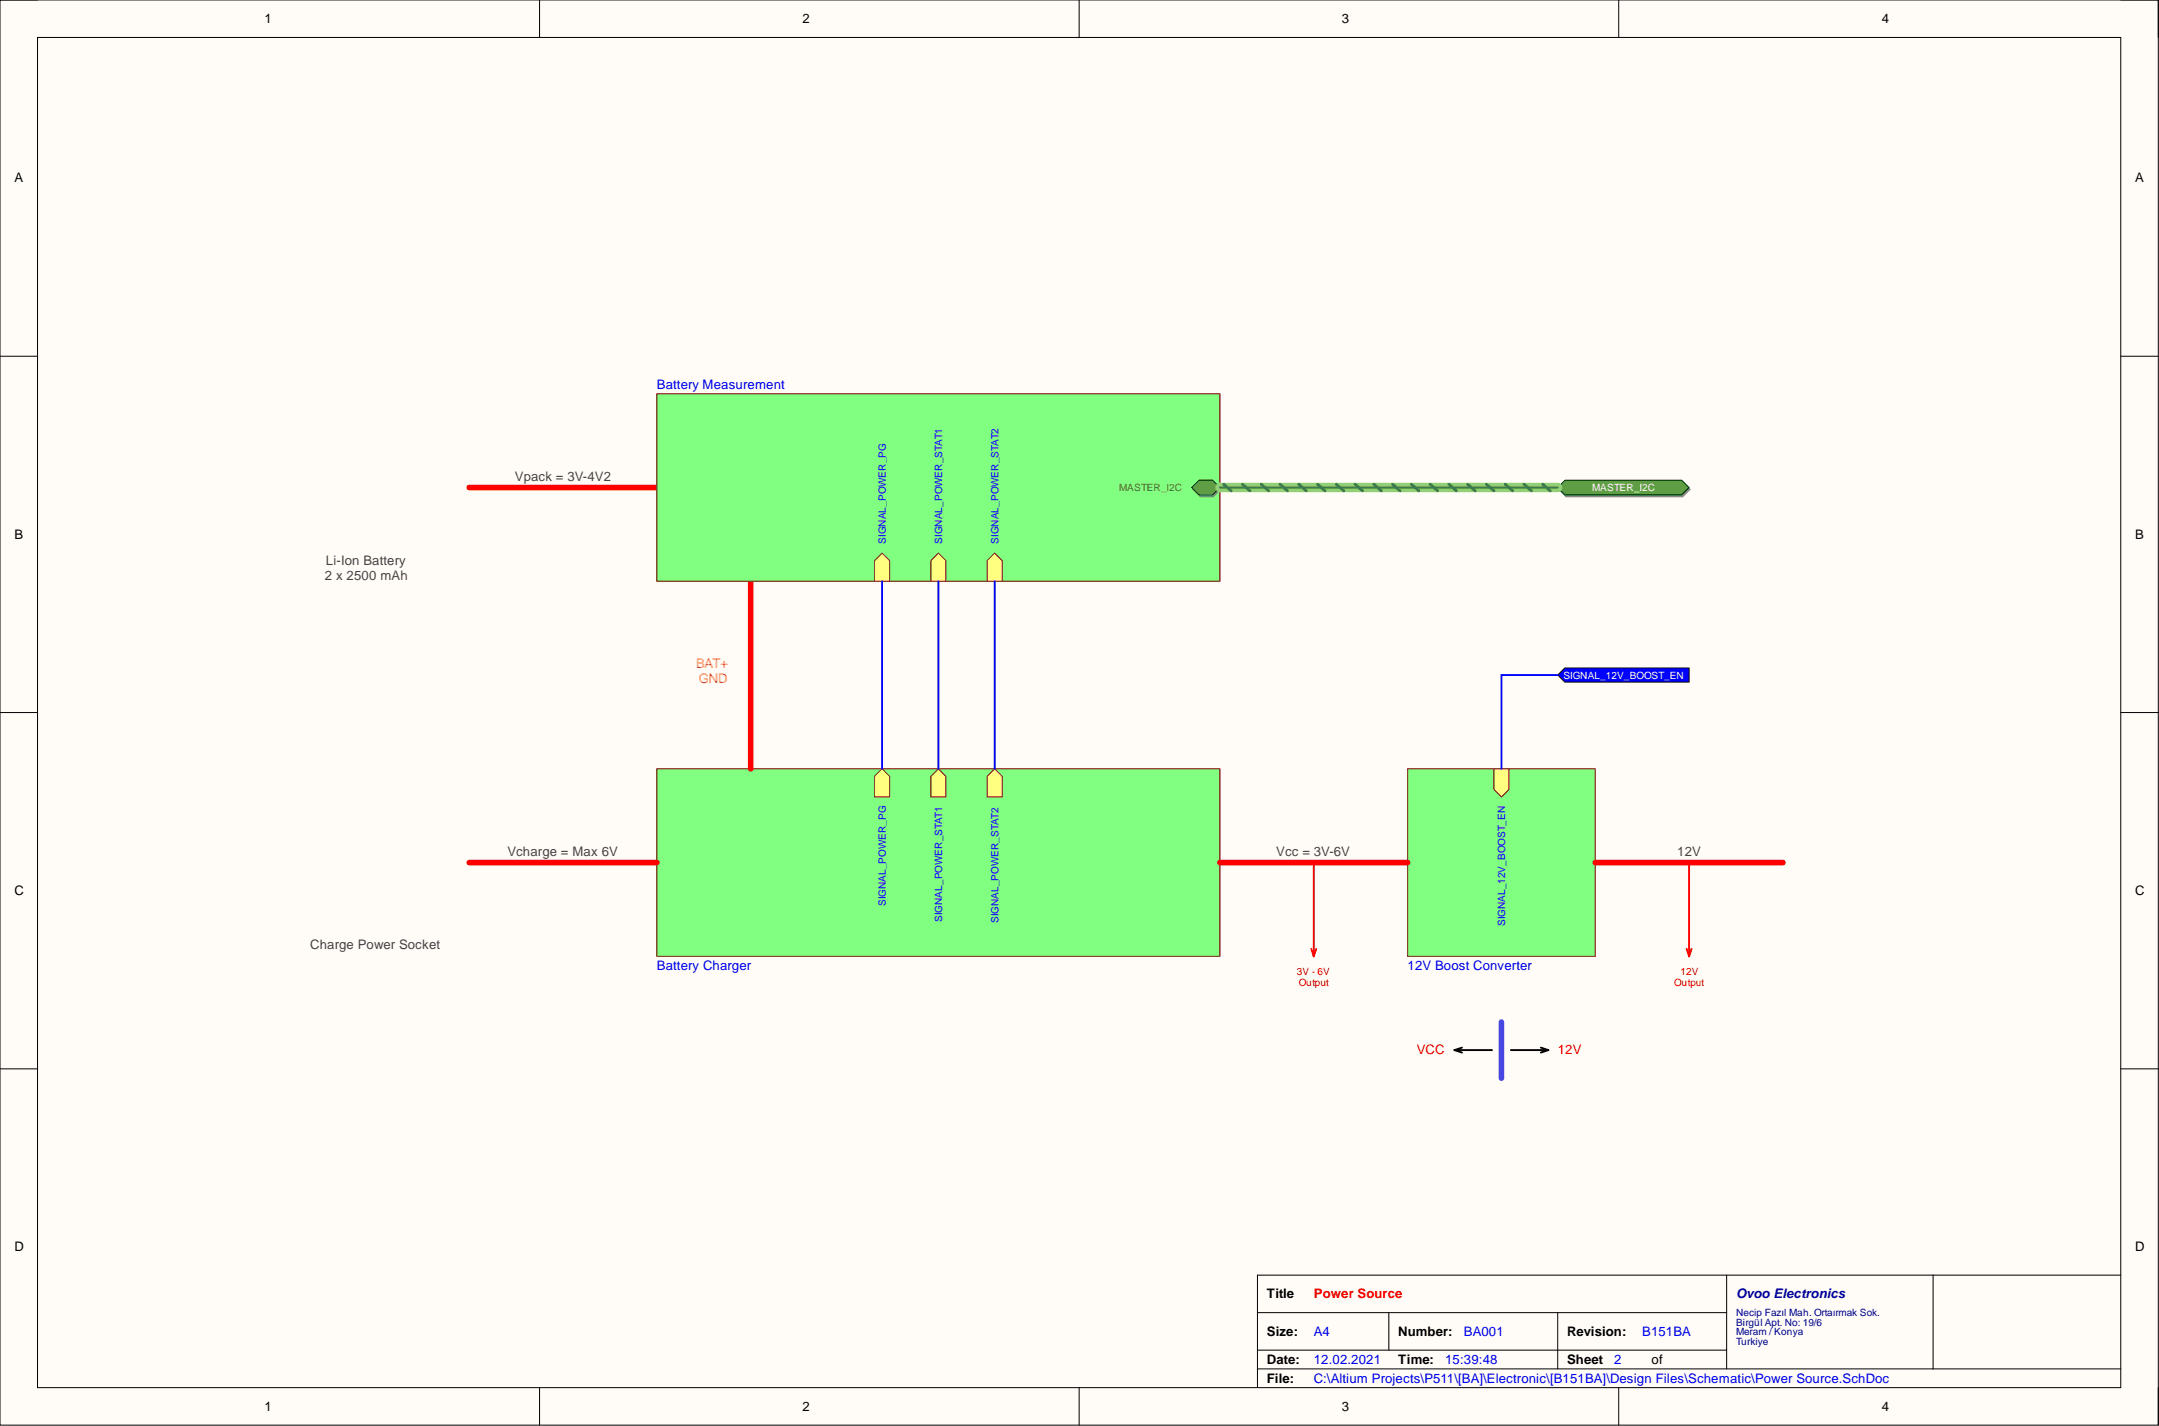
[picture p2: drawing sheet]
<svg xmlns="http://www.w3.org/2000/svg" width="292mm" height="193mm" viewBox="0 0 292 193" stroke-linecap="round" stroke-linejoin="round" font-family="sans-serif">
<path d="M0 0h292v192.9h-292z" fill-rule="evenodd" fill="#fffcf8"/>
<path d="M0 0h292v192.9h-292z" fill="none" stroke="#000" stroke-width=".14"/>
<path d="M5.1 5.1h281.8v182.7h-281.8z" fill-rule="evenodd" fill="#fffcf8"/>
<g fill="none" stroke="#000" stroke-width=".14">
<path d="M0 0h5.1M73 0v5.1M146 0v5.1M219 0v5.1M286.9 0h5.1v5.1M5.1 5.1h281.8v182.7h-281.8zM0 48.2h5.1M286.9 48.2h5.1M0 96.4h5.1M286.9 96.4h5.1M0 144.6h5.1M286.9 144.6h5.1"/>
<path d="M170.1 177.6h63.5M187.9 177.6v5.1M210.8 177.6v7.6M233.6 172.6v12.6M261.5 172.6v12.6M286.9 172.6h-116.8v15.2M73 187.8v5.1M146 187.8v5.1M170.1 185.2h116.8M170.1 182.7h63.5M219 187.8v5.1M292 187.8v5.1"/>
</g>
<path d="M190.4 104h25.4v25.4h-25.4z" fill-rule="evenodd" fill="#80ff80"/>
<path d="M190.4 104h25.4v25.4h-25.4z" fill="none" stroke="#800000" stroke-width=".14"/>
<path d="M202.1 104h2v2.8l-1 1-1-1z" fill-rule="evenodd" fill="#ffff80"/>
<path d="M202.1 104h2v2.8l-1 1-1-1z" fill="none" stroke="#800000" stroke-width=".14"/>
<path d="M88.9 104h76.1v25.4h-76.1z" fill-rule="evenodd" fill="#80ff80"/>
<path d="M88.9 104h76.1v25.4h-76.1z" fill="none" stroke="#800000" stroke-width=".14"/>
<path d="M133.6 105.1l1-1.1 1 1.1v2.7h-2z" fill-rule="evenodd" fill="#ffff80"/>
<path d="M133.6 105.1l1-1.1 1 1.1v2.7h-2z" fill="none" stroke="#800000" stroke-width=".14"/>
<path d="M125.9 105.1l1.1-1.1 1 1.1v2.7h-2.1z" fill-rule="evenodd" fill="#ffff80"/>
<path d="M125.9 105.1l1.1-1.1 1 1.1v2.7h-2.1z" fill="none" stroke="#800000" stroke-width=".14"/>
<path d="M118.3 105.1l1-1.1 1.1 1.1v2.7h-2.1z" fill-rule="evenodd" fill="#ffff80"/>
<path d="M118.3 105.1l1-1.1 1.1 1.1v2.7h-2.1z" fill="none" stroke="#800000" stroke-width=".14"/>
<path d="M63.5 66h25.4M101.6 78.7v25.3M63.5 116.7h25.4M165 116.7h25.4M215.8 116.7h25.4" fill="none" stroke="#f00" stroke-width=".76"/>
<path d="M203.1 138.3v7.6" fill="none" stroke="#90f" stroke-width=".76"/>
<path d="M196.8 142.1h5.1M196.8 142.1l1 .3M197.8 141.8l-1 .3M204.4 142.1h5.1M208.5 141.8l1 .3M209.5 142.1l-1 .3" fill="none" stroke="#000" stroke-width=".25"/>
<path d="M88.9 53.3h76.1v25.4h-76.1z" fill-rule="evenodd" fill="#80ff80"/>
<path d="M88.9 53.3h76.1v25.4h-76.1z" fill="none" stroke="#800000" stroke-width=".14"/>
<path d="M133.6 75.9l1-1 1 1v2.8h-2z" fill-rule="evenodd" fill="#ffff80"/>
<path d="M133.6 75.9l1-1 1 1v2.8h-2z" fill="none" stroke="#800000" stroke-width=".14"/>
<path d="M125.9 75.9l1.1-1 1 1v2.8h-2.1z" fill-rule="evenodd" fill="#ffff80"/>
<path d="M125.9 75.9l1.1-1 1 1v2.8h-2.1z" fill="none" stroke="#800000" stroke-width=".14"/>
<path d="M118.3 75.9l1-1 1.1 1v2.8h-2.1z" fill-rule="evenodd" fill="#ffff80"/>
<path d="M118.3 75.9l1-1 1.1 1v2.8h-2.1z" fill="none" stroke="#800000" stroke-width=".14"/>
<path d="M161.4 66.2l1-1h1.8l1 1-1 1h-1.8z" fill-rule="evenodd" fill="#8ba480"/>
<path d="M161.4 66.2l1-1h1.8l1 1-1 1h-1.8z" fill="none" stroke="#77906c" stroke-width=".14"/>
<path d="M161.2 66l1.1-1h1.7l1 1-1 1h-1.7z" fill-rule="evenodd" fill="#609e45"/>
<path d="M161.2 66l1.1-1h1.7l1 1-1 1h-1.7z" fill="none" stroke="#003a00" stroke-width=".14"/>
<path d="M210.9 66.2l1-1h15.8l1 1-1 1h-15.8z" fill-rule="evenodd" fill="#8ba480"/>
<path d="M210.9 66.2l1-1h15.8l1 1-1 1h-15.8z" fill="none" stroke="#77906c" stroke-width=".14"/>
<path d="M210.8 66l1-1h15.7l1 1-1 1h-15.7z" fill-rule="evenodd" fill="#609e45"/>
<path d="M210.8 66l1-1h15.7l1 1-1 1h-15.7z" fill="none" stroke="#003a00" stroke-width=".14"/>
<path d="M210.8 91.3l.9-.9h16.8v1.9h-16.8z" fill-rule="evenodd" fill="#00f"/>
<path d="M210.8 91.3l.9-.9h16.8v1.9h-16.8z" fill="none" stroke="#000" stroke-width=".14"/>
<path d="M119.3 78.7v25.3M127 78.7v25.3M134.6 78.7v25.3M210.8 91.3h-7.7v12.7" fill="none" stroke="#00f" stroke-width=".25"/>
<path d="M165 66h45.8" fill="none" stroke="#92d077" stroke-width="1.3"/>
<g fill="none" stroke="#38761d" stroke-width=".38">
<path d="M165.6 65.5l1 .9M168.1 65.5l1 .9M170.6 65.5l1 .9M173.2 65.5l1 .9M175.7 65.5l1 .9M178.3 65.5l1 .9M180.8 65.5l1 .9M183.3 65.5l1 .9M185.9 65.5l1 .9M188.4 65.5l1 .9M190.9 65.5l1.1 .9M193.5 65.5l1 .9"/>
<path d="M196 65.5l1 .9M198.6 65.5l1 .9M201.1 65.5l1 .9M203.6 65.5l1.1 .9M206.2 65.5l1 .9M208.7 65.5l1 .9"/>
</g>
<path d="M165 66h45.8" fill="none" stroke="#38761d" stroke-width=".25"/>
<path d="M177.7 116.7v12.7M228.5 116.7v12.7M177.4 128.4l.3 1M178.1 128.4l-.4 1M228.2 128.4l.3 1M228.9 128.4l-.4 1" fill="none" stroke="#f00" stroke-width=".25"/>
<g font-size="1.8">
<text x="35.8" y="3.1">1</text>
<text x="108.6" y="3.1">2</text>
<text x="181.6" y="3.1">3</text>
<text x="254.6" y="3.1">4</text>
<text x="1.9" y="24.7">A</text>
<text x="288.9" y="24.7">A</text>
<text x="1.9" y="72.9">B</text>
<text x="288.9" y="72.9">B</text>
<text x="1.9" y="121.1">C</text>
<text x="288.9" y="121.1">C</text>
<text x="1.9" y="169.3">D</text>
<text x="288.9" y="169.3">D</text>
<text x="171.4" y="175.7">Title</text>
<text x="171.4" y="180.8">Size:</text>
<text x="171.4" y="184.6">Date:</text>
<text x="189.2" y="180.8">Number:</text>
<text x="189.2" y="184.6">Time:</text>
<text x="212" y="180.8">Revision:</text>
<text x="212" y="184.6">Sheet</text>
<text x="223.4" y="184.6">of</text>
<text x="35.8" y="190.9">1</text>
<text x="108.6" y="190.9">2</text>
<text x="171.4" y="187.1">File:</text>
<text x="181.6" y="190.9">3</text>
<text x="254.6" y="190.9">4</text>
</g>
<g font-size="1.8" fill="#00f">
<text x="88.9" y="52.6">Battery Measurement</text>
<text x="88.9" y="131.3">Battery Charger</text>
<text x="190.4" y="131.3">12V Boost Converter</text>
<text x="177.7" y="184.6">12.02.2021</text>
<text x="177.7" y="180.8">A4</text>
<text x="195.5" y="184.6">15:39:48</text>
<text x="198.1" y="180.8">BA001</text>
<text x="218.4" y="184.6">2</text>
<text x="222.2" y="180.8">B151BA</text>
<text x="177.7" y="187.1">C:\Altium Projects\P511\[BA]\Electronic\[B151BA]\Design Files\Schematic\Power Source.SchDoc</text>
</g>
<g font-size="1.8" fill="#434343">
<text x="69.7" y="65">Vpack = 3V-4V2</text>
<text x="44.1" y="76.5">Li-Ion Battery</text>
<text x="43.9" y="78.5">2 x 2500 mAh</text>
<text x="68.6" y="115.8">Vcharge = Max 6V</text>
<text x="172.7" y="115.8">Vcc = 3V-6V</text>
<text x="226.9" y="115.8">12V</text>
<text x="42" y="128.5">Charge Power Socket</text>
</g>
<g font-size="1.8" fill="#f90">
<text x="94.2" y="90.4">BAT+</text>
<text x="94.5" y="92.4">GND</text>
</g>
<g font-size="1.8" fill="#f00">
<text x="191.7" y="142.7">VCC</text>
<text x="210.8" y="142.7">12V</text>
<text x="177.7" y="175.7">Power Source</text>
</g>
<text font-size="1.8" fill="#000080" x="234.9" y="175.7">Ovoo Electronics</text>
<text font-size="1.4" fill="#38761d" x="151.4" y="66.5">MASTER_I2C</text>
<g font-size="1.4" fill="#fff">
<text x="215.4" y="66.5">MASTER_I2C</text>
<text x="211.5" y="91.9">SIGNAL_12V_BOOST_EN</text>
</g>
<g font-size="1.4" fill="#00f">
<text x="119.8" y="73.6" transform="rotate(-90 119.8 73.6)">SIGNAL_POWER_PG</text>
<text x="127.5" y="73.6" transform="rotate(-90 127.5 73.6)">SIGNAL_POWER_STAT1</text>
<text x="135.1" y="73.6" transform="rotate(-90 135.1 73.6)">SIGNAL_POWER_STAT2</text>
<text x="119.8" y="122.6" transform="rotate(-90 119.8 122.6)">SIGNAL_POWER_PG</text>
<text x="127.5" y="124.8" transform="rotate(-90 127.5 124.8)">SIGNAL_POWER_STAT1</text>
<text x="135.1" y="124.9" transform="rotate(-90 135.1 124.9)">SIGNAL_POWER_STAT2</text>
<text x="203.6" y="125.4" transform="rotate(-90 203.6 125.4)">SIGNAL_12V_BOOST_EN</text>
</g>
<g font-size="1.4" fill="#f00">
<text x="175.5" y="132">3V - 6V</text>
<text x="227.3" y="132">12V</text>
<text x="175.7" y="133.5">Output</text>
<text x="226.5" y="133.5">Output</text>
</g>
<g font-size="1.4" fill="#000080">
<text x="234.9" y="178.1">Necip Fazıl Mah. Ortaırmak Sok.</text>
<text x="234.9" y="179.4">Birgül Apt. No: 19/6</text>
<text x="234.9" y="180.7">Meram / Konya</text>
<text x="234.9" y="181.9">Turkiye</text>
</g>
</svg>
